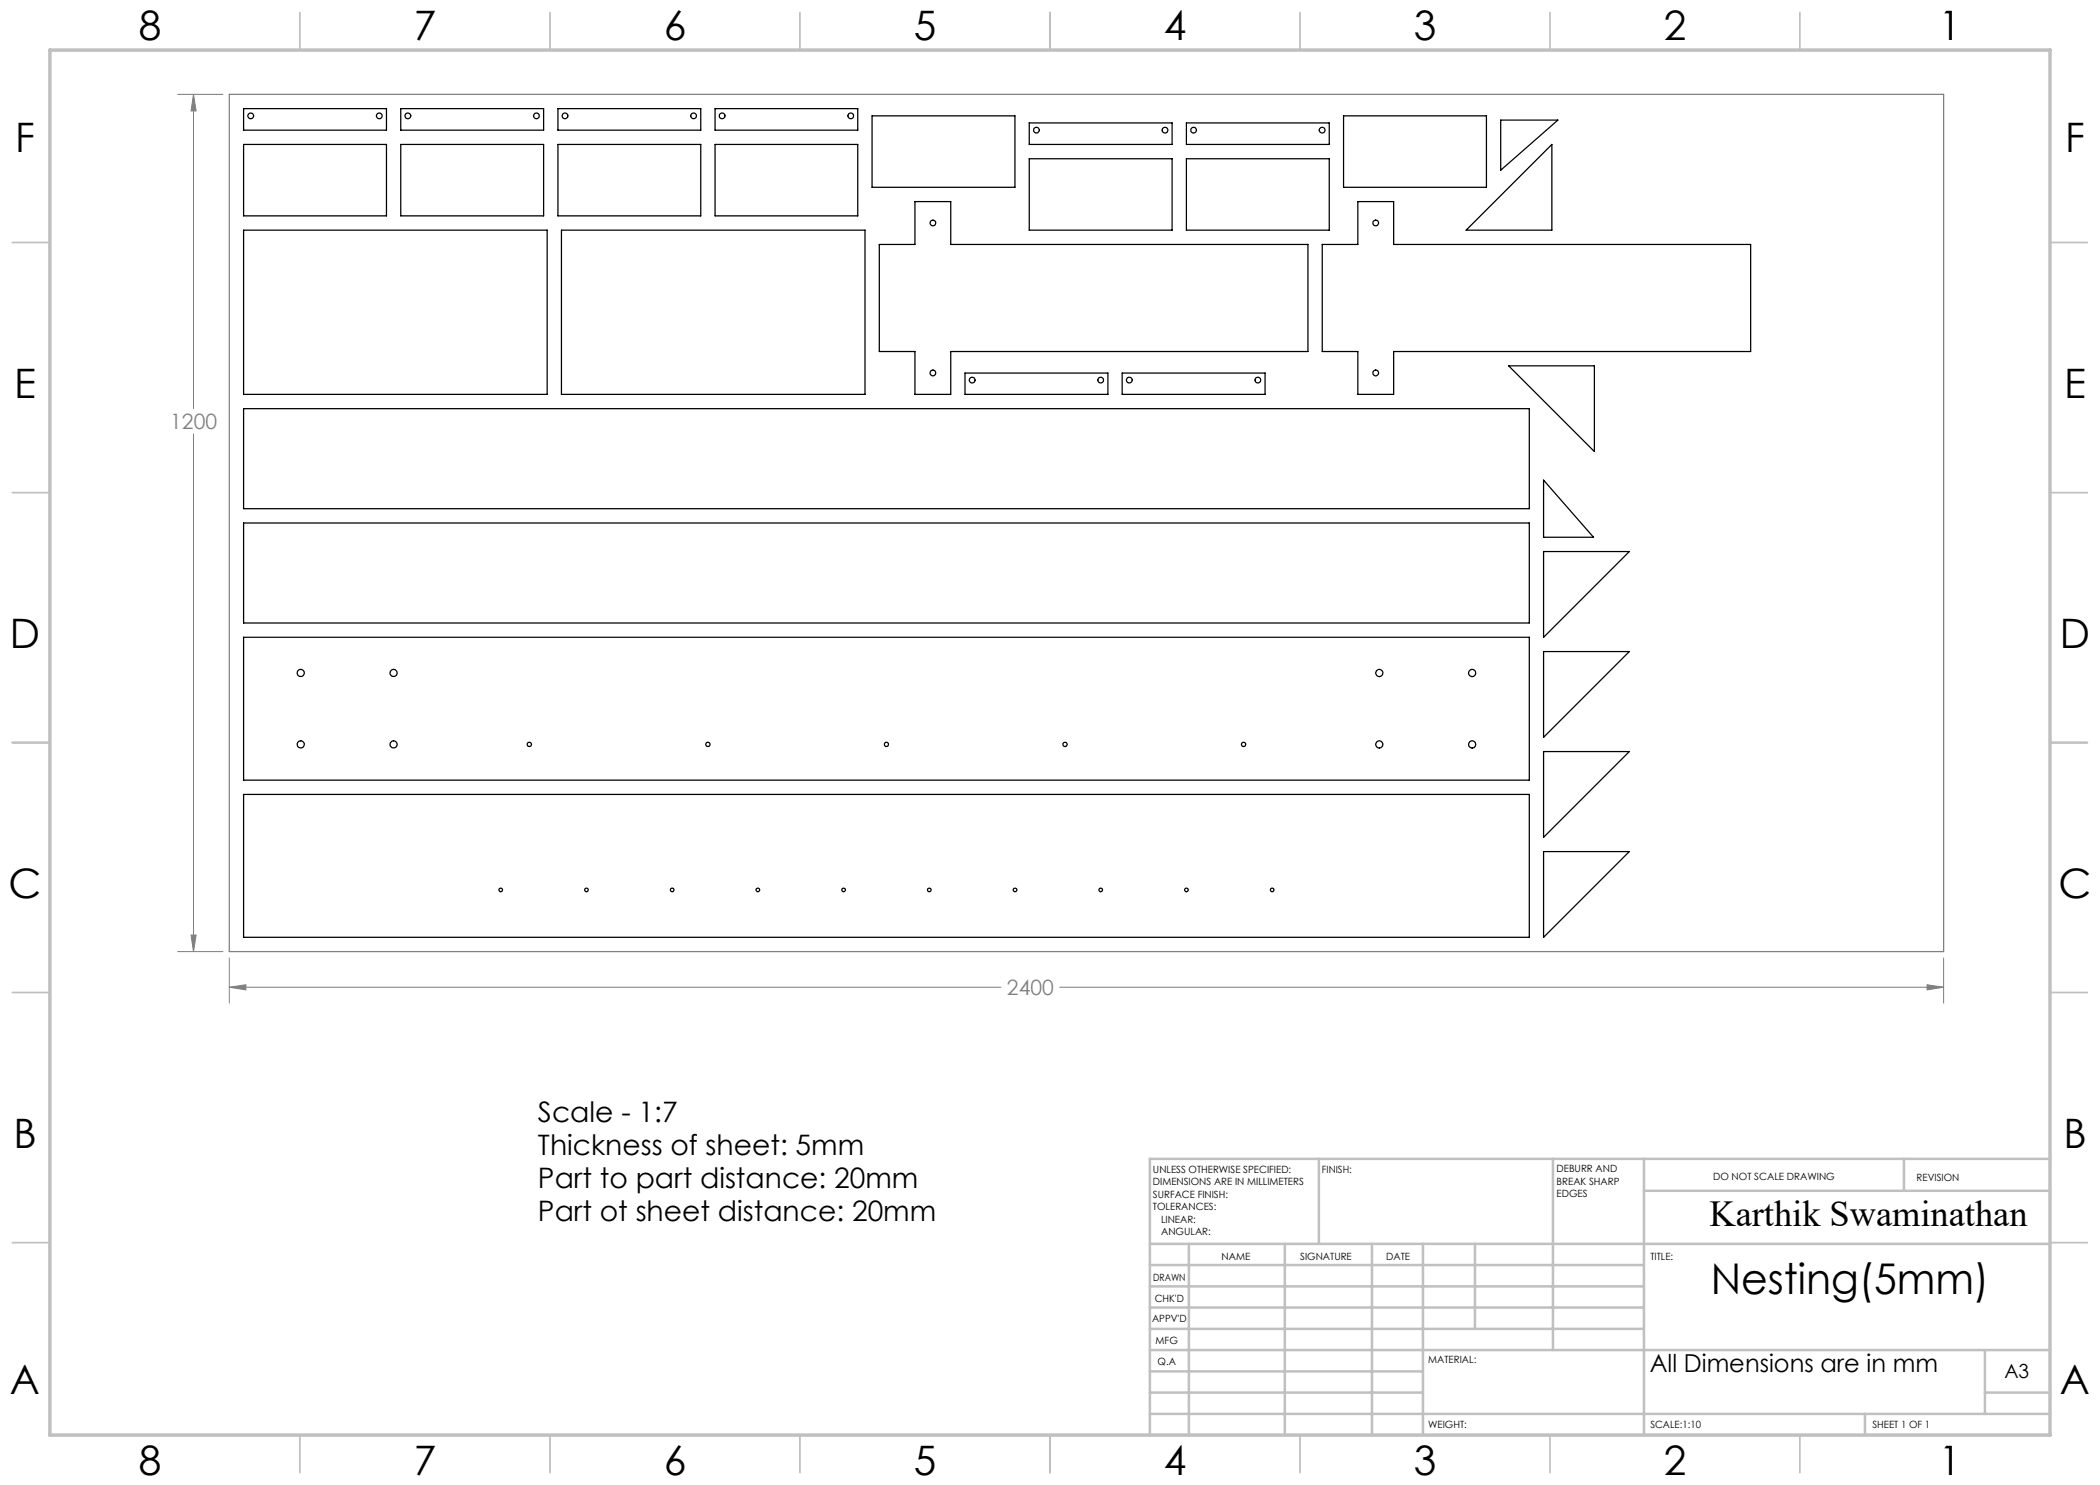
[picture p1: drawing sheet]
<svg xmlns="http://www.w3.org/2000/svg" width="420mm" height="297mm" viewBox="0 0 420 297" stroke-linecap="round" stroke-linejoin="round" font-family="sans-serif">
<path d="M35.5 18.9h9.1M38.7 18.9l.5 3.3h-1zM38.7 18.9v62.8M38.7 86.8v103.5M35.5 190.3h9.1M38.2 187h1l-.5 3.3zM45.9 197.4l3.3-.4v1zM45.9 191.6v9M45.9 197.4h154.3M211.9 197.4h176.8M385.4 197l3.3 .4-3.3 .6zM388.7 191.6v9" fill="none" stroke="#808080" stroke-width=".2"/>
<g fill="none" stroke="#c0c0c0" stroke-width=".35">
<path d="M60 2.5v7.5M110 2.5v7.5M160 2.5v7.5M210 2.5v7.5M260 2.5v7.5M310 2.5v7.5M360 2.5v7.5M2.5 48.5h7.5M410 48.5h7.5M2.5 98.5h7.5M410 98.5h7.5M2.5 148.5h7.5"/>
<path d="M410 148.5h7.5M2.5 198.5h7.5M410 198.5h7.5M2.5 248.5h7.5M410 248.5h7.5M60 287v7.5M110 287v7.5M160 287v7.5M210 287v7.5M260 287v7.5M310 287v7.5M360 287v7.5"/>
</g>
<g fill="none" stroke="#c0c0c0" stroke-width=".5">
<path d="M263.8 231.8v17M310.6 231.8v38.2M328.8 231.8v55.2M328.8 238.2h81.2M380.8 231.8v6.4M410 231.8h-180v55.2M230 248.8h180M230 257.3h98.8M230 253h98.8M237.8 248.8v38.2M257 248.8v38.2M274.4 248.8v38.2"/>
<path d="M284.6 248.8v38.2M295 248.8v17M230 265.8h98.8M230 261.5h98.8M230 278.5h54.6M230 274.3h54.6M230 270h180M397 278.5h13M397 270v12.8M230 282.8h180M373 282.8v4.2"/>
</g>
<path d="M10 10h400v277h-400z" fill="none" stroke="#c0c0c0" stroke-width=".7"/>
<path d="M45.9 18.9h342.8v171.4h-342.8z" fill="none" stroke="#808080" stroke-width=".25"/>
<path d="M38.2 187h1l-.5 3.3zM38.7 18.9l.5 3.3h-1zM45.9 197.4l3.3-.4v1zM385.4 197l3.3 .4-3.3 .6z" fill="#808080"/>
<g fill="none" stroke="#000" stroke-width=".25">
<path d="M48.7 21.7h28.6v4.3h-28.6zM48.7 28.9h28.6v14.3h-28.6zM80.2 28.9h28.5v14.3h-28.5zM80.2 21.7h28.5v4.3h-28.5zM111.6 28.9h28.6v14.3h-28.6zM111.6 21.7h28.6v4.3h-28.6zM143 28.9h28.6v14.3h-28.6zM143 21.7h28.6v4.3h-28.6zM174.4 23.2h28.6v14.3h-28.6zM205.8 31.7h28.6v14.3h-28.6zM205.8 24.6h28.6v4.3h-28.6zM237.3 31.7h28.6v14.3h-28.6z"/>
<path d="M237.3 24.6h28.6v4.3h-28.6zM268.7 23.2h28.6v14.3h-28.6zM300.1 24h11.5l-11.5 10zM310.4 28.9v17.1h-17.2zM48.7 46h60.7v32.9h-60.7zM112.3 46h60.7v32.9h-60.7zM183 40.3h7.1v8.6h71.5v21.4h-71.5v8.6h-7.1v-8.6h-7.1v-21.4h7.1zM271.6 40.3h7.1v8.6h71.4v21.4h-71.4v8.6h-7.1v-8.6h-7.2v-21.4h7.2zM193 74.6h28.6v4.3h-28.6zM224.4 74.6h28.6v4.3h-28.6zM301.7 73.2h17.2v17.1zM48.7 81.7h257.2v20h-257.2z"/>
<path d="M308.7 96l10 11.5h-10zM48.7 104.6h257.2v20h-257.2zM308.7 110.3h17.2l-17.2 17.2zM48.7 127.5h257.2v28.5h-257.2zM308.7 130.3h17.2l-17.2 17.2zM48.7 158.9h257.2v28.6h-257.2zM308.7 150.3h17.2l-17.2 17.2zM308.7 170.3h17.2l-17.2 17.2z"/>
<circle cx="50.2" cy="23.2" r=".58"/>
<circle cx="75.9" cy="23.2" r=".57"/>
<circle cx="81.6" cy="23.2" r=".58"/>
<circle cx="107.3" cy="23.2" r=".57"/>
<circle cx="113" cy="23.2" r=".57"/>
<circle cx="138.7" cy="23.2" r=".57"/>
<circle cx="144.4" cy="23.2" r=".57"/>
<circle cx="170.1" cy="23.2" r=".57"/>
<circle cx="207.3" cy="26" r=".57"/>
<circle cx="233" cy="26" r=".57"/>
<circle cx="238.7" cy="26" r=".57"/>
<circle cx="264.4" cy="26" r=".58"/>
<circle cx="186.6" cy="44.6" r=".57"/>
<circle cx="275.1" cy="44.6" r=".57"/>
<circle cx="186.6" cy="74.6" r=".58"/>
<circle cx="194.4" cy="76" r=".58"/>
<circle cx="220.1" cy="76" r=".57"/>
<circle cx="225.9" cy="76" r=".58"/>
<circle cx="251.6" cy="76" r=".57"/>
<circle cx="275.1" cy="74.6" r=".58"/>
<circle cx="60.1" cy="134.6" r=".72"/>
<circle cx="78.7" cy="134.6" r=".71"/>
<circle cx="275.9" cy="134.6" r=".71"/>
<circle cx="294.4" cy="134.6" r=".72"/>
<circle cx="60.1" cy="148.9" r=".72"/>
<circle cx="78.7" cy="148.9" r=".71"/>
<circle cx="105.9" cy="148.9" r=".43"/>
<circle cx="141.6" cy="148.9" r=".43"/>
<circle cx="177.3" cy="148.9" r=".43"/>
<circle cx="213" cy="148.9" r=".43"/>
<circle cx="248.7" cy="148.9" r=".43"/>
<circle cx="275.9" cy="148.9" r=".71"/>
<circle cx="294.4" cy="148.9" r=".72"/>
<circle cx="100.1" cy="178" r=".36"/>
<circle cx="117.3" cy="178" r=".36"/>
<circle cx="134.4" cy="178" r=".36"/>
<circle cx="151.6" cy="178" r=".36"/>
<circle cx="168.7" cy="178" r=".36"/>
<circle cx="185.9" cy="178" r=".36"/>
<circle cx="203" cy="178" r=".36"/>
<circle cx="220.1" cy="178" r=".35"/>
<circle cx="237.3" cy="178" r=".35"/>
<circle cx="254.4" cy="178" r=".35"/>
</g>
<text font-size="8.5" x="342.2" y="258.8">Nesting(5mm)</text>
<g font-size="8.1">
<text x="27.8" y="8">8</text>
<text x="82.8" y="8">7</text>
<text x="132.8" y="8">6</text>
<text x="182.8" y="8">5</text>
<text x="232.8" y="8">4</text>
<text x="282.8" y="8">3</text>
<text x="332.8" y="8">2</text>
<text x="387.8" y="8">1</text>
<text x="3" y="30.4">F</text>
<text x="413" y="30.4">F</text>
<text x="2.8" y="79.6">E</text>
<text x="412.8" y="79.6">E</text>
<text x="2" y="129.6">D</text>
<text x="412" y="129.6">D</text>
<text x="1.7" y="179.6">C</text>
<text x="411.7" y="179.6">C</text>
<text x="2.7" y="229.6">B</text>
<text x="412.7" y="229.6">B</text>
<text x="2" y="278.9">A</text>
<text x="412" y="278.9">A</text>
<text x="27.8" y="295">8</text>
<text x="82.8" y="295">7</text>
<text x="132.8" y="295">6</text>
<text x="182.8" y="295">5</text>
<text x="232.8" y="295">4</text>
<text x="282.8" y="295">3</text>
<text x="332.8" y="295">2</text>
<text x="387.8" y="295">1</text>
</g>
<text font-size="7.3" x="341.9" y="245.1">Karthik Swaminathan</text>
<g font-size="5.6">
<text x="107.6" y="224.4">Scale - 1:7</text>
<text x="107.6" y="231">Thickness of sheet: 5mm</text>
<text x="107.6" y="237.6">Part to part distance: 20mm</text>
<text x="107.6" y="244.3">Part ot sheet distance: 20mm</text>
</g>
<text font-size="4.9" x="330" y="274.3">All Dimensions are in mm</text>
<g font-size="4.2" fill="#808080">
<text x="34" y="85.8">1200</text>
<text x="201.4" y="199">2400</text>
</g>
<text font-size="3.9" x="400.9" y="275.5">A3</text>
<g font-size="2">
<text x="230.6" y="234.6">UNLESS OTHERWISE SPECIFIED:</text>
<text x="230.6" y="237.1">DIMENSIONS ARE IN MILLIMETERS</text>
<text x="230.6" y="239.6">SURFACE FINISH:</text>
<text x="264.4" y="234.6">FINISH:</text>
<text x="311.3" y="234.5">DEBURR AND</text>
<text x="311.3" y="237">BREAK SHARP</text>
<text x="311.3" y="239.5">EDGES</text>
<text x="342.6" y="236">DO NOT SCALE DRAWING</text>
<text x="383.3" y="236.2">REVISION</text>
<text x="230.6" y="242.1">TOLERANCES:</text>
<text x="232.2" y="244.6">LINEAR:</text>
<text x="232.2" y="247.1">ANGULAR:</text>
<text x="244.3" y="252">NAME</text>
<text x="260" y="251.9">SIGNATURE</text>
<text x="277.2" y="251.9">DATE</text>
<text x="330.1" y="251.9">TITLE:</text>
<text x="230.6" y="256.1">DRAWN</text>
<text x="230.9" y="260.3">CHK'D</text>
<text x="230.4" y="264.4">APPV'D</text>
<text x="231.1" y="268.8">MFG</text>
<text x="231.5" y="273">Q.A</text>
<text x="285.6" y="272.5">MATERIAL:</text>
<text x="285.6" y="285.5">WEIGHT:</text>
<text x="330.1" y="285.6">SCALE:1:10</text>
<text x="374.5" y="285.6">SHEET 1 OF 1</text>
</g>
</svg>
